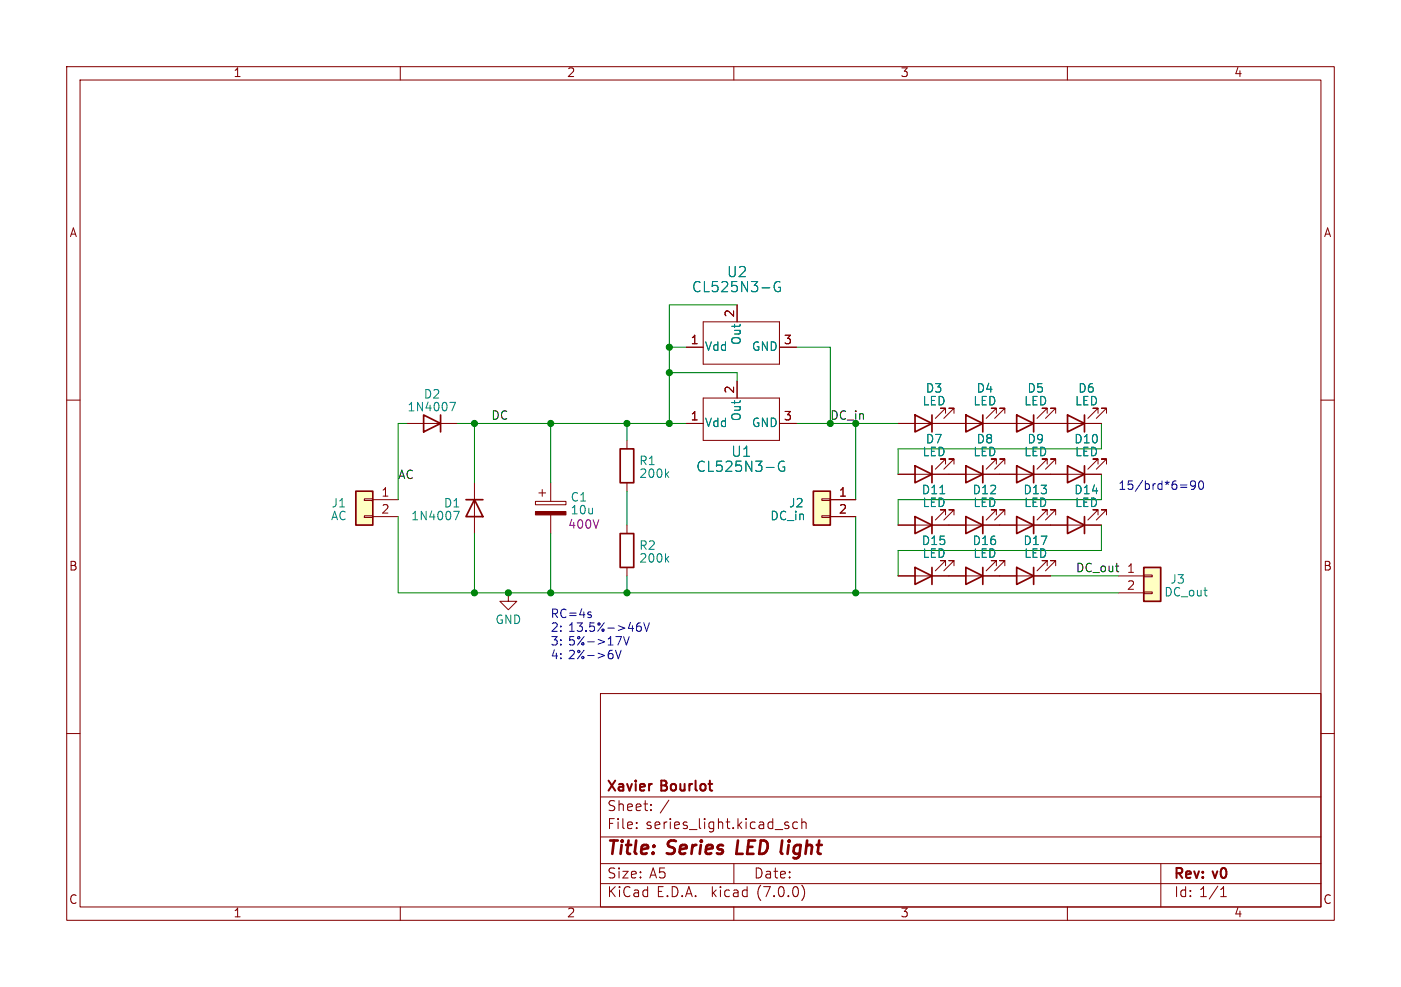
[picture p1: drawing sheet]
<svg xmlns="http://www.w3.org/2000/svg" width="210mm" height="148mm" viewBox="0 0 210 148" stroke-linecap="round" stroke-linejoin="round" font-family="sans-serif">
<g fill="none" stroke="#840000" stroke-width=".15">
<path d="M10 10h190v128h-190zM12 12h186v124h-186zM60 10v2M110 10v2M160 10v2M10 60h2M102.9 52.1h2.5M105.4 48.3h11.4v6.3h-11.4zM105.4 59.7h11.4v6.3h-11.4zM110.5 45.7v2.6M110.5 57.2v2.5M116.8 52.1h2.6"/>
<path d="M198 60h2M54.6 77.3h1.3v.3h-1.3zM54.6 74.8h1.3v.3h-1.3zM55.9 74.9h3.8M55.9 77.5h3.8M61 63.5h7.6M71.1 72.4v7.6M80.3 75.2h4.5v.5h-4.5zM80.8 73.9h1M81.3 73.4v1M82.5 72.4v2.8M82.5 77.2v2.8"/>
<path d="M94 66v1.3M94 72.4v1.3M94 78.7v1.3M102.9 63.5h2.5M116.8 63.5h2.6M123.2 77.3h1.3v.3h-1.3zM123.2 74.8h1.3v.3h-1.3zM124.5 74.9h3.8M124.5 77.5h3.8M134.6 63.5h30.5M134.6 71.1h30.5M134.6 78.7h30.5"/>
<path d="M141.7 69.6v-.8h-.7h.7l-1.5 1.6M141.7 62v-.8h-.7h.7l-1.5 1.5M141.7 77.2v-.7h-.7h.7l-1.5 1.5M143 69.6v-.8h-.8h.8l-1.5 1.6M143 62v-.8h-.8h.8l-1.5 1.5M143 77.2v-.7h-.8h.8l-1.5 1.5M149.4 62v-.8h-.8h.8l-1.6 1.5M149.4 69.6v-.8h-.8h.8l-1.6 1.6M149.4 77.2v-.7h-.8h.8l-1.6 1.5M150.6 62v-.8h-.7h.7l-1.5 1.5M150.6 69.6v-.8h-.7h.7l-1.5 1.6M150.6 77.2v-.7h-.7h.7l-1.5 1.5"/>
<path d="M157 77.2v-.7h-.8h.8l-1.6 1.5M157 62v-.8h-.8h.8l-1.6 1.5M157 69.6v-.8h-.8h.8l-1.6 1.6M158.2 77.2v-.7h-.7h.7l-1.5 1.5M158.2 62v-.8h-.7h.7l-1.5 1.5M158.2 69.6v-.8h-.7h.7l-1.5 1.6M164.6 77.2v-.7h-.8h.8l-1.5 1.5M164.6 69.6v-.8h-.8h.8l-1.5 1.6M164.6 62v-.8h-.8h.8l-1.5 1.5M165.9 77.2v-.7h-.8h.8l-1.6 1.5M165.9 69.6v-.8h-.8h.8l-1.6 1.6M165.9 62v-.8h-.8h.8l-1.6 1.5"/>
<path d="M76.2 88.9v1.3h1.3l-1.3 1.2-1.3-1.2h1.3M94 85.1v1.3M134.6 86.4h22.9M141.7 84.8v-.7h-.7h.7l-1.5 1.5M143 84.8v-.7h-.8h.8l-1.5 1.5M149.4 84.8v-.7h-.8h.8l-1.6 1.5M150.6 84.8v-.7h-.7h.7l-1.5 1.5M157 84.8v-.7h-.8h.8l-1.6 1.5M158.2 84.8v-.7h-.7h.7l-1.5 1.5M167.6 86.4h3.8M167.6 88.9h3.8M171.4 88.8h1.3v.2h-1.3z"/>
<path d="M171.4 86.2h1.3v.3h-1.3zM10 110h2M90 104h108v32h-108zM90 119.5h108M198 110h2M60 136v2M90 132.5h108M90 129.5h108M90 125.5h108M95.4 124.1v.2M95.4 123.3v.2M97.6 121.4v.2"/>
<path d="M97.6 120.6v.2M110 136v2M110 129.5v3M117.7 123.7l.3 .1 .3 .2-.1 .2-.4 .1M117.7 123.3h.5M119.5 123.3h-.4l-.3 .2v.5l.2 .2h.5M120.2 132.7a1.72 1.72 0 0 1 0 2.3M120.2 123.4a.37 .37 0 0 1 .6 .1v.8M120.2 122.8v1.5M160 136v2M174 129.5v6.5M183 134.5h.8"/>
<path d="M183 133.4l.4-.4v1.5"/>
</g>
<g fill="none" stroke="#840000" stroke-width=".25">
<path d="M53.3 73.7h2.6v5h-2.6zM63.5 62.2l2.5 1.3-2.5 1.3zM66 62.2v2.6M69.8 74.9h2.6M71.1 74.9l1.3 2.6h-2.6zM93 67.3h2v5.1h-2zM121.9 73.7h2.6v5h-2.6zM137.2 69.9l2.5 1.2-2.5 1.3zM137.2 62.2l2.5 1.3-2.5 1.3zM137.2 77.5l2.5 1.2-2.5 1.3zM139.7 62.2v2.6M139.7 69.9v2.5"/>
<path d="M139.7 77.5v2.5M144.8 62.2l2.5 1.3-2.5 1.3zM144.8 69.9l2.5 1.2-2.5 1.3zM144.8 77.5l2.5 1.2-2.5 1.3zM147.3 62.2v2.6M147.3 69.9v2.5M147.3 77.5v2.5M152.4 77.5l2.5 1.2-2.5 1.3zM152.4 62.2l2.5 1.3-2.5 1.3zM152.4 69.9l2.5 1.2-2.5 1.3zM154.9 62.2v2.6M154.9 69.9v2.5"/>
<path d="M154.9 77.5v2.5M160 77.5l2.6 1.2-2.6 1.3zM160 69.9l2.6 1.2-2.6 1.3zM160 62.2l2.6 1.3-2.6 1.3zM162.6 62.2v2.6M162.6 69.9v2.5M162.6 77.5v2.5M93 80h2v5.1h-2zM137.2 85.1l2.5 1.3-2.5 1.2zM139.7 85.1v2.5M144.8 85.1l2.5 1.3-2.5 1.2zM147.3 85.1v2.5"/>
<path d="M152.4 85.1l2.5 1.3-2.5 1.2zM154.9 85.1v2.5M171.4 85.1h2.6v5.1h-2.6z"/>
</g>
<path d="M116.9 42.3a.7 .7 0 0 0-.8 .2 .7 .7 0 0 0 0 .9 .53 .53 0 0 0 .9 .2v-.5h-.3M67.4 60.3h.9l-.6 1.3M68.8 76.7l-.5 1.2M99.9 71.1l.3 .5M100.2 70.7l-.4 .5M117.5 69.2a.7 .7 0 0 0-.8 .3 .7 .7 0 0 0 0 .8 .53 .53 0 0 0 .9 .2v-.5h-.3M99.9 83.8l.3 .5M100.2 83.4l-.4 .5" fill="none" stroke="#008484" stroke-width=".15"/>
<g fill="#ffffc2" stroke="#ffffc2" stroke-width=".15">
<path d="M53.3 73.7h2.6v5h-2.6z"/>
<path d="M121.9 73.7h2.6v5h-2.6z"/>
<path d="M171.4 85.1h2.6v5.1h-2.6z"/>
</g>
<path d="M80.3 76.7h4.5v.5h-4.5z" fill="#840000" stroke="#840000" stroke-width=".15"/>
<path d="M177 72.7h.9M177 73.1h.9M179.2 72.7l-.3 .2-.3-.1-.1-.1 .1-.5 .3-.1 .2 .1a.84 .84 0 0 1-.3 1.2h-.2M179.9 72.2l.1-.1a.69 .69 0 0 1 .5 .5 .69 .69 0 0 1-.3 .7l-.1 .1a.69 .69 0 0 1-.5-.5 .69 .69 0 0 1 .3-.7zM88.5 92.2l.2 .2-.2 .2M88.5 91.8h.1M92.3 97.5l.4 1.3 .4-1.3M93.2 95.5l-.6 1.2M93.5 95.5l.4 1.2 .4-1.2M95.5 93.9h.4l.2 .2-.1 .5h-.5M96 93.4l-.4 .1M96.5 93.4l.4 1.3 .4-1.3" fill="none" stroke="#0000c2" stroke-width=".15"/>
<g fill="none" stroke="#008400" stroke-width=".15">
<path d="M100.3 55.9h10.2v1.3M100.3 52.1h2.6M110.5 45.7h-10.2v17.8M119.4 52.1h5.1v11.4M59.7 77.5v11.4h107.9M61 63.5h-1.3v11.4M68.6 63.5h34.3M71.1 63.5v8.9M82.5 63.5v8.9M94 63.5v2.5M94 73.7v5M119.4 63.5h15.2"/>
<path d="M128.3 63.5v11.4M128.3 77.5v11.4M165.1 63.5v3.8h-30.5v3.8M165.1 71.1v3.8h-30.5v3.8M165.1 78.7v3.9h-30.5v3.8M71.1 80v8.9M82.5 80v8.9M94 86.4v2.5M157.5 86.4h10.1"/>
</g>
<g fill="#008400" stroke="#008400" stroke-width=".15">
<circle cx="100.3" cy="52.1" r=".46"/>
<circle cx="94" cy="63.5" r=".46"/>
<circle cx="100.3" cy="55.9" r=".46"/>
<circle cx="76.2" cy="88.9" r=".46"/>
<circle cx="71.1" cy="88.9" r=".46"/>
<circle cx="100.3" cy="63.5" r=".46"/>
<circle cx="82.5" cy="63.5" r=".46"/>
<circle cx="71.1" cy="63.5" r=".46"/>
<circle cx="82.5" cy="88.9" r=".46"/>
<circle cx="94" cy="88.9" r=".46"/>
<circle cx="128.3" cy="88.9" r=".46"/>
</g>
<g font-size="2.8" fill="#840000">
<text x="91" y="128.8">Title:</text>
<text x="100.1" y="128.8">Series</text>
<text x="111.1" y="128.8">LED light</text>
</g>
<g font-size="2.1" fill="#008484">
<text x="108.9" y="41.9">U2</text>
<text x="103.7" y="44.1">CL525N3-G</text>
<text x="104.3" y="71.1">CL525N3-G</text>
<text x="109.6" y="68.8">U1</text>
</g>
<g font-size="2.1" fill="#840000">
<text x="91" y="119.1">Xavier</text>
<text x="99.2" y="119.1">Bourlot</text>
<text x="91" y="124.6">File:</text>
<text x="91" y="121.9">Sheet:</text>
<text x="96.8" y="124.6">series_light.kicad_sch</text>
<text x="98.9" y="121.9">/</text>
<text x="91" y="134.8">KiCad</text>
<text x="91" y="132">Size:</text>
<text x="97.3" y="132">A5</text>
<text x="98.4" y="134.8">E.D.A.</text>
<text x="106.7" y="134.8">kicad</text>
<text x="113" y="132">Date:</text>
<text x="113.6" y="134.8">(7.0.0)</text>
<text x="176" y="132.2">Rev:</text>
<text x="176" y="134.8">Id: 1/1</text>
<text x="182" y="132.2">v0</text>
</g>
<g font-size="1.8" fill="#840000">
<text x="35" y="11.8">1</text>
<text x="85" y="11.8">2</text>
<text x="135" y="11.8">3</text>
<text x="185" y="11.8">4</text>
<text x="10.4" y="35.8">A</text>
<text x="198.4" y="35.8">A</text>
<text x="110.2" y="47.7" transform="rotate(-90 110.2 47.7)">2</text>
<text x="103.5" y="51.8">1</text>
<text x="117.4" y="51.8">3</text>
<text x="110.2" y="59.1" transform="rotate(-90 110.2 59.1)">2</text>
<text x="103.5" y="63.2">1</text>
<text x="117.4" y="63.2">3</text>
<text x="57.1" y="74.7">1</text>
<text x="57.1" y="77.2">2</text>
<text x="125.7" y="74.7">1</text>
<text x="125.7" y="77.2">2</text>
<text x="10.3" y="85.8">B</text>
<text x="168.9" y="86.1">1</text>
<text x="168.9" y="88.6">2</text>
<text x="198.3" y="85.8">B</text>
<text x="10.3" y="135.8">C</text>
<text x="35" y="137.8">1</text>
<text x="85" y="137.8">2</text>
<text x="135" y="137.8">3</text>
<text x="185" y="137.8">4</text>
<text x="198.3" y="135.8">C</text>
</g>
<g font-size="1.8" fill="#008484">
<text x="105.7" y="52.9">Vdd</text>
<text x="111.3" y="51.8" transform="rotate(-90 111.3 51.8)">Out</text>
<text x="112.6" y="52.9">GND</text>
<text x="138.7" y="59.2">D3</text>
<text x="146.3" y="59.2">D4</text>
<text x="154" y="59.2">D5</text>
<text x="161.6" y="59.2">D6</text>
<text x="61" y="62">1N4007</text>
<text x="63.5" y="60">D2</text>
<text x="105.7" y="64.3">Vdd</text>
<text x="111.3" y="63.3" transform="rotate(-90 111.3 63.3)">Out</text>
<text x="112.6" y="64.3">GND</text>
<text x="138.2" y="61.1">LED</text>
<text x="145.9" y="61.1">LED</text>
<text x="153.5" y="61.1">LED</text>
<text x="161.1" y="61.1">LED</text>
<text x="95.8" y="70">R1</text>
<text x="95.8" y="72">200k</text>
<text x="138.2" y="68.7">LED</text>
<text x="138.7" y="66.8">D7</text>
<text x="145.9" y="68.7">LED</text>
<text x="146.3" y="66.8">D8</text>
<text x="153.5" y="68.7">LED</text>
<text x="154" y="66.8">D9</text>
<text x="161" y="66.8">D10</text>
<text x="161.1" y="68.7">LED</text>
<text x="49.6" y="76.4">J1</text>
<text x="66.5" y="76.4">D1</text>
<text x="85.5" y="75.5">C1</text>
<text x="118.2" y="76.4">J2</text>
<text x="138.1" y="74.4">D11</text>
<text x="138.2" y="76.3">LED</text>
<text x="145.7" y="74.4">D12</text>
<text x="145.9" y="76.3">LED</text>
<text x="153.3" y="74.4">D13</text>
<text x="153.5" y="76.3">LED</text>
<text x="161" y="74.4">D14</text>
<text x="161.1" y="76.3">LED</text>
<text x="49.6" y="78.3">AC</text>
<text x="61.6" y="78.3">1N4007</text>
<text x="95.8" y="82.7">R2</text>
<text x="115.4" y="78.3">DC_in</text>
<text x="138.1" y="82">D15</text>
<text x="138.2" y="83.9">LED</text>
<text x="145.7" y="82">D16</text>
<text x="145.9" y="83.9">LED</text>
<text x="153.3" y="82">D17</text>
<text x="153.5" y="83.9">LED</text>
<text x="95.8" y="84.7">200k</text>
<text x="174.5" y="89.7">DC_out</text>
<text x="175.4" y="87.8">J3</text>
<text x="74.2" y="93.9">GND</text>
</g>
<g font-size="1.8">
<text x="73.7" y="63.2">DC</text>
<text x="59.7" y="72">AC</text>
<text x="161.3" y="86">DC_out</text>
</g>
<text font-size="1.8" fill="#008400" x="124.5" y="63.2">DC_in</text>
<g font-size="1.8" fill="#840084">
<text x="85.5" y="77.4">10u</text>
<text x="85.1" y="79.6">400V</text>
</g>
<g font-size="1.8" fill="#0000c2">
<text x="167.6" y="73.7">15/brd*6=90</text>
<text x="82.5" y="92.9">RC=4s</text>
<text x="82.5" y="94.9">2: 13.5%-&gt;46V</text>
<text x="82.5" y="97">3: 5%-&gt;17V</text>
<text x="82.5" y="99.1">4: 2%-&gt;6V</text>
</g>
</svg>
